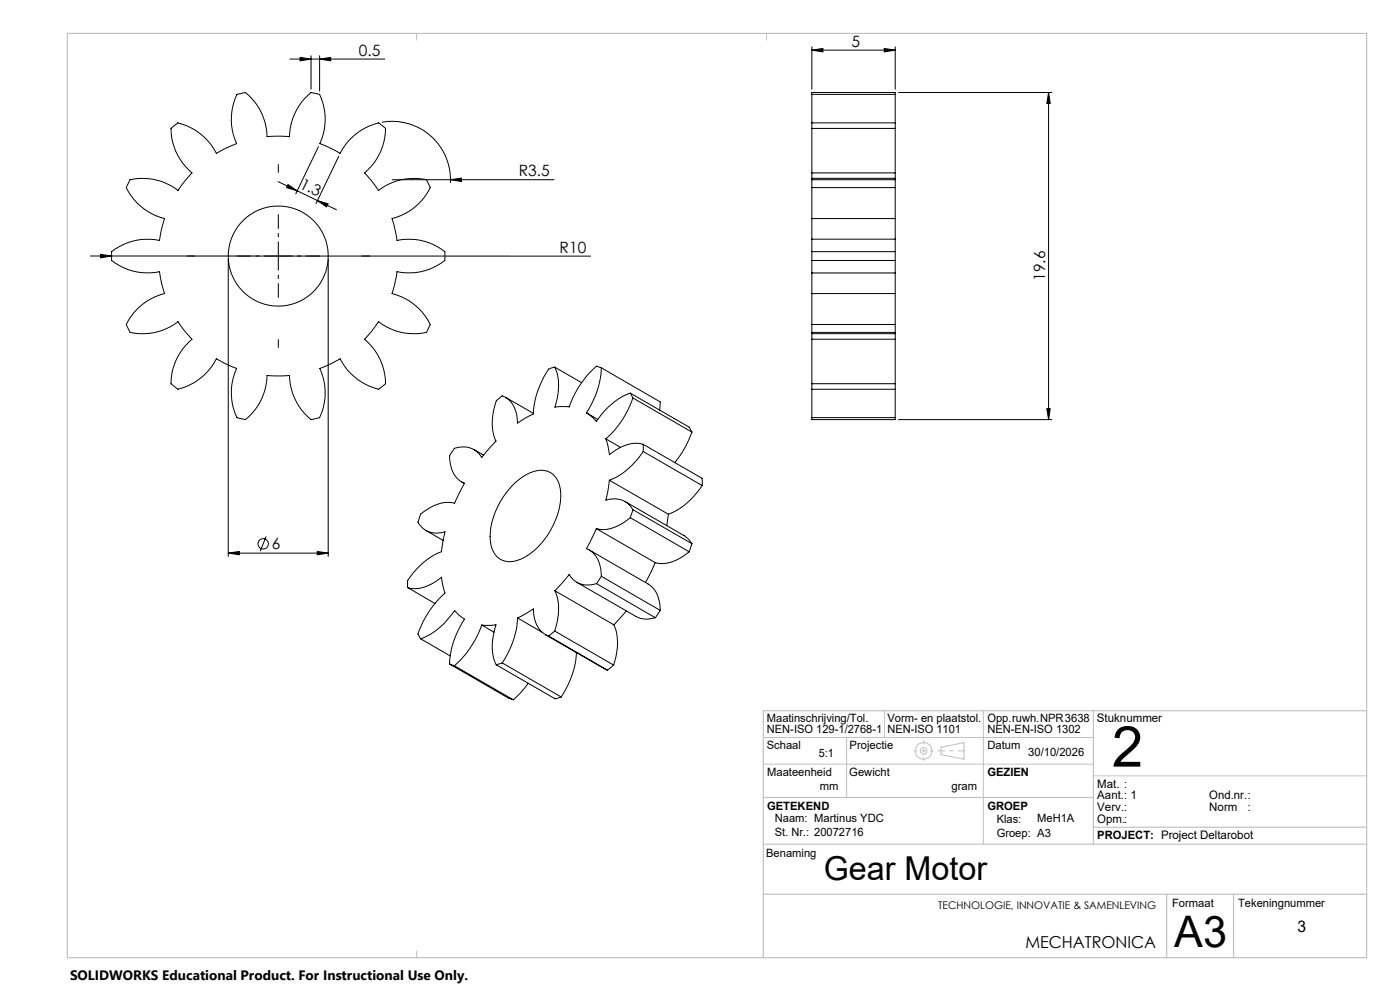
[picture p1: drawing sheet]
<svg xmlns="http://www.w3.org/2000/svg" width="420mm" height="297mm" viewBox="0 0 420 297" stroke-linecap="round" stroke-linejoin="round" font-family="sans-serif">
<g fill="none" stroke="#000" stroke-width=".3">
<path d="M87 17.7h28.4M90 17.2l3.3 .5-3.3 .5zM93.3 16.7v10M95.9 17.7l3.3-.5v1zM95.9 16.7v10.6M243.6 15l3.3-.5v1.1zM243.6 14v12.7M243.6 15h25M265.3 14.5l3.3 .5-3.3 .6zM268.6 14v12.7M51.3 38.5l2-1.7a17.7 17.7 0 0 1 11.6 9.2l6.1-3a17.3 17.3 0 0 1 .1-14.7l2.5-.6a17.4 17.4 0 0 1 6.5 13.3h6.8a17.5 17.5 0 0 1 6.4-13.3l2.6 .6a17.4 17.4 0 0 1 .1 14.7l3.8 1.7 2.2 1.3a17.7 17.7 0 0 1 11.6-9.2l2.1 1.7a17.6 17.6 0 0 1-6.3 13.3l2.2 2.5 2 2.8a17.4 17.4 0 0 1 14.4-3.2l1.1 2.3a17.6 17.6 0 0 1-11.5 9.3l.7 2.4 .8 4.2a17.3 17.3 0 0 1 14.4 3.3v2.7a17.4 17.4 0 0 1-14.4 3.3l-.8 4.1-.7 2.5a17.4 17.4 0 0 1 11.5 9.3l-1.1 2.3a17.3 17.3 0 0 1-14.4-3.2l-2 2.8-2.2 2.5a17.7 17.7 0 0 1 6.3 13.3l-2.1 1.7a17.7 17.7 0 0 1-11.6-9.2l-2.2 1.3-3.8 1.6a17.5 17.5 0 0 1-.1 14.8l-2.6 .6a17.5 17.5 0 0 1-6.4-13.3h-6.8a17.4 17.4 0 0 1-6.5 13.3l-2.5-.6a17.6 17.6 0 0 1-.1-14.8l-3.9-1.6-2.2-1.3a17.5 17.5 0 0 1-11.6 9.2l-2-1.7a17.3 17.3 0 0 1 6.3-13.3l-2.2-2.5-2-2.8a17.5 17.5 0 0 1-14.4 3.2l-1.1-2.3a17.3 17.3 0 0 1 11.5-9.3l-1-3.3-.6-3.3a17.4 17.4 0 0 1-14.3-3.3v-2.7a17.4 17.4 0 0 1 14.3-3.3l.6-3.3 1-3.3a17.4 17.4 0 0 1-11.5-9.3l1.1-2.3a17.3 17.3 0 0 1 14.4 3.2l2-2.8 2.2-2.5a17.4 17.4 0 0 1-6.3-13.3zM114.6 36.7a17.5 17.5 0 0 1 20.5 18.2"/>
<path d="M243.6 36.8v1.7M243.6 38.5v13.3M243.6 28.3v8.5M243.6 28.3v-.6h25v.6M243.6 36.8h25M243.6 38.5h25M243.6 28.3h25M268.6 36.8v1.7M268.6 38.5v13.3M268.6 28.3v8.5M269.6 27.7h46M314.6 27.7l.5 3.3h-1.1z"/>
<path d="M314.6 27.7v98.1M83.4 54.4l17.5 8.5M86.4 55.3l2.7 1.9-3.1-1zM95.5 44l-6.8 14.1M101.6 46.9l-6.8 14.1M117.7 53.9h48.5M135.1 53.9l3.3-.5v1zM243.6 53.9v2.3M243.6 56.2v9.3M243.6 53.4v.5M243.6 51.8v1.6M243.6 53.4h25"/>
<path d="M243.6 56.2h25M243.6 53.9h25M243.6 51.8h25M268.6 53.9v2.3M268.6 56.2v9.3M268.6 53.4v.5M268.6 51.8v1.6M27.1 76.7l150.1 .1M30.2 76.2l3.3 .5-3.3 .6zM68.5 77.7v89.1M95.2 60.1l3.2 1-.4 .9zM98.5 77.7v89.1"/>
<path d="M243.6 75.4v2.7M243.6 78.1v3.7M243.6 71.7v3.7M243.6 65.5v6.2M243.6 71.7h25M243.6 75.4h25M243.6 78.1h25M243.6 65.5h25M268.6 75.4v2.7M268.6 78.1v3.7M268.6 71.7v3.7M268.6 65.5v6.2"/>
<path d="M243.6 97.3v2.3M243.6 88v9.3M243.6 99.6v.4M243.6 81.8v6.2M243.6 81.8h25M243.6 97.3h25M243.6 99.6h25M243.6 88h25M268.6 97.3v2.3M268.6 88v9.3M268.6 99.6v.4M268.6 81.8v6.2"/>
<path d="M151.6 119.1l8.4 4.8M166.4 110l-1.6 .5a24.7 24.7 0 0 0-4.8 13.6l-4.7 2.7a8.2 8.2 0 0 0-4.6-8.2l-.5 .4a4.4 4.4 0 0 0-2 3.7 14.6 14.6 0 0 0 .6 9.5l-4.3 4.9a6.4 6.4 0 0 0-8.4-2.5l-.1 .3a4.3 4.3 0 0 0-.7 4.8 6.9 6.9 0 0 0 4 5.1l-2.9 6a11.2 11.2 0 0 0-10.3 3.6l-.7 2.1a6.5 6.5 0 0 0 8.1 2.9l-1.1 5.9a20.8 20.8 0 0 0-10.1 8.9v1.9M166.4 110a15.8 15.8 0 0 1 .1 12h4.2a28.8 28.8 0 0 1 8.2-12.3l1.5 .5M166.4 110l8.1 4.7M180.4 110.2a25.8 25.8 0 0 1-4.5 13.5M180.4 110.2l17.7 10.3-.2 2.4M189.1 117.8a20.9 20.9 0 0 0-10.2 8.5l-1-1.1-2-1.5M189.1 117.8l.8 1.5M189.1 117.8l17.7 10.2 .8 1.5M189.9 119.3a28.1 28.1 0 0 1-8.1 12.2M189.9 119.3l17.7 10.2M243.6 101.7v13.3"/>
<path d="M243.6 115v1.7M243.6 100v1.7M243.6 116.7v8.5M243.6 100h25M243.6 101.7h25M243.6 115h25M243.6 116.7h25M268.6 101.7v13.3M268.6 115v1.7M268.6 100v1.7M268.6 116.7v8.5M142.2 134.8l2.9 1.6"/>
<path d="M175.9 123.7l3.4 2M181.8 131.5l.6 2.3 .4 2.5a11.4 11.4 0 0 1 10.2-3.1M181.8 131.5l4.4 2.6M193 133.2v2.1M193 135.3a22.3 22.3 0 0 1-10.2 8.6M193 133.2l17.6 10.2v2.1M193 135.3l17.6 10.2M207.6 129.5a30 30 0 0 1-5.1 9.1M243.6 125.2v.6h25v-.6M243.6 125.2h25M269.6 125.8h46M314 122.5h1.1l-.5 3.3z"/>
<path d="M127.7 159l5.2 3M138.5 144.4l.8 .5M153.9 145.3a11.6 11.6 0 0 1 9.8-4.2 6.3 6.3 0 0 1 4.5 6.5 22.7 22.7 0 0 1-11.8 19.9 6 6 0 0 1-9.2-4.9 22.2 22.2 0 0 1 6.7-17.3zM178.9 158.4l-3 6a7.7 7.7 0 0 1 4.4 7.2l.1 1.1M178.9 158.4l17.7 10.2M182.8 143.9l-1 6a6.6 6.6 0 0 1 8.1 2.8M182.8 143.9l17.7 10.2M187.5 150.3l17.7 10.2 1.4 1.1 1 1.3M189.1 155.1a11.7 11.7 0 0 1-10.2 3.3M189.1 155.1l17.7 10.3M189.9 152.7l-.8 2.4M189.9 152.7l17.7 10.2"/>
<path d="M200.5 154.1l-.5 3.4M210.6 145.5a21.9 21.9 0 0 1-10.1 8.6M68.5 165.8l3.3-.5v1zM68.5 165.8h30M79.8 160.8l-1.7 4.4M95.2 165.3l3.3 .5-3.3 .5zM122.3 176.1a11 11 0 0 0 10.1-3.1l1.1 4.7a29.3 29.3 0 0 0-8.1 12.3l.8 1.4M122.3 176.1l8.2 4.8M166.5 177.1a16.1 16.1 0 0 1-.1 12M166.5 177.1l17.6 10.2M173 174.5l17.7 10.2a7.2 7.2 0 0 0 5.9 .4M176.8 164.8l17.7 10.2a8.6 8.6 0 0 1 3.6 7.9"/>
<path d="M178.9 174.9a6.6 6.6 0 0 1-8.2-2.7l-4.2 4.9M178.9 174.9l17.7 10.2M180.4 172.7l-1.5 2.2M180.4 172.7l17.7 10.2M196.6 168.6l-3 6M206.8 165.4a11.8 11.8 0 0 1-10.2 3.2M207.6 162.9l-.8 2.5M126.2 191.4a20.9 20.9 0 0 0 10.2-8.4l1.4 1.4 1.5 1.2a26.3 26.3 0 0 0-4.4 13.4M126.2 191.4l8.8 5.2M134.9 199l1.4 .5M134.9 199l17.6 10.2 1.5 .5M136.3 199.5l17.7 10.2"/>
<path d="M144.5 187.3h4.3a16 16 0 0 0 .1 11.9M144.5 187.3a29.4 29.4 0 0 1-8.2 12.2M144.5 187.3l3.7 2.2M148.9 199.2l17.6 10.2 1.8-.5M150.7 198.7l-1.8 .5M150.7 198.7l17.6 10.2M155.3 185.2l4.7-2.7a8.1 8.1 0 0 0 4.6 8.1M155.3 185.2a26.3 26.3 0 0 1-4.6 13.5M155.3 185.2l7.3 4.3M163.6 190.2l18.7 10.7M164.6 190.6l17.7 10.3M166.4 189.1l-1.8 1.5"/>
<path d="M166.4 189.1l17.7 10.2M172.9 195.6a26.4 26.4 0 0 1-4.6 13.3M184.1 199.3l-1.8 1.6M184.1 187.3a16.2 16.2 0 0 1 0 12M187.9 183.1l-3.8 4.2M198.1 182.9l-1.5 2.2M158.5 204.8l-2.6 3.2-1.9 1.7"/>
<circle cx="83.5" cy="76.7" r="15"/>
<circle cx="78.9" cy="163" r="1.56"/>
</g>
<g fill="none" stroke="#c0c0c0" stroke-width=".3">
<path d="M125 10v2M230 10v2M265.3 213v8M295 213v40M229 229h99M229 221h99M254 221v18M282.3 223.9l6.9-1.3v4.9l-6.9-1.3zM328 232.5h82M125 285v2"/>
<circle cx="277.1" cy="225.1" r="1.01"/>
<circle cx="277.1" cy="225" r="2.49"/>
</g>
<path d="M274.1 225h6M277.1 222v6" fill="none" stroke="#c0c0c0" stroke-width=".3" stroke-dasharray="15.2 1.3 1.3 1.3" stroke-dashoffset="14.1" stroke-linecap="butt"/>
<path d="M281.1 225h8.5" fill="none" stroke="#c0c0c0" stroke-width=".3" stroke-dasharray="15.2 1.3 1.3 1.3" stroke-dashoffset="12.9" stroke-linecap="butt"/>
<path d="M20.2 10h389.8v277h-389.8zM328 213v40M410 213h-181v74M229 239h99M229 253h181M328 247.9h82M229 268h181M350 268v19M370.1 268v19" fill="none" stroke="#c0c0c0" stroke-width=".35"/>
<path d="M90 17.2l3.3 .5-3.3 .5zM95.9 17.7l3.3-.5v1zM243.6 15l3.3-.5v1.1zM265.3 14.5l3.3 .5-3.3 .6zM314.6 27.7l.5 3.3h-1.1zM86.4 55.3l2.7 1.9-3.1-1zM135.1 53.9l3.3-.5v1zM30.2 76.2l3.3 .5-3.3 .6zM95.2 60.1l3.2 1-.4 .9zM314 122.5h1.1l-.5 3.3zM68.5 165.8l3.3-.5v1zM95.2 165.3l3.3 .5-3.3 .5z" fill="#000"/>
<path d="M83.5 76.7v-12.5M83.5 76.7h-12.5M83.5 76.7v12.5M83.5 76.7h12.5" fill="none" stroke="#000" stroke-width=".3" stroke-dasharray="15.2 1.3 1.3 1.3" stroke-dashoffset="10.9" stroke-linecap="butt"/>
<path d="M83.5 51.7v-2.5M58.5 76.7h-2.5M108.5 76.7h2.5M83.5 101.7v2.5" fill="none" stroke="#000" stroke-width=".3" stroke-dasharray="15.2 1.3 1.3 1.3" stroke-linecap="butt"/>
<text font-size="16.9" x="333.6" y="229.8">2</text>
<text font-size="13" x="352.3" y="283.9">A3</text>
<text font-size="9.9" x="247.1" y="263.8">Gear Motor</text>
<text font-size="4.9" x="307.6" y="284.1">MECHATRONICA</text>
<text font-size="4.8" x="389.2" y="279.4">3</text>
<g font-size="4.7">
<text x="107.7" y="16.7">0.5</text>
<text x="255.5" y="14">5</text>
<text x="155.6" y="52.8">R3.5</text>
<text x="89.6" y="56.3" transform="rotate(26 89.6 56.3)">1.3</text>
<text x="167.9" y="75.7">R10</text>
<text x="313.6" y="84.2" transform="rotate(-90 313.6 84.2)">19.6</text>
<text x="81.5" y="164.7">6</text>
</g>
<text font-size="4.1" x="21" y="293.7">SOLIDWORKS Educational Product. For Instructional Use Only.</text>
<g font-size="3.5">
<text x="329.1" y="216.3">Stuknummer</text>
<text x="329.2" y="236">Mat. :</text>
<text x="329.2" y="239.6">Aant.: 1</text>
<text x="362.8" y="239.6">Ond.nr.:</text>
<text x="329.2" y="243.1">Verv.:</text>
<text x="362.8" y="243.1">Norm</text>
<text x="374.4" y="243.1">:</text>
<text x="329.2" y="246.6">Opm.:</text>
</g>
<g font-size="3.4">
<text x="230.1" y="216.3">Maatinschrijving/Tol.</text>
<text x="230.1" y="219.8">NEN-ISO 129-1/2768-1</text>
<text x="266.2" y="216.3">Vorm- en plaatstol.</text>
<text x="266.2" y="219.8">NEN-ISO 1101</text>
<text x="296.2" y="216.3">Opp.ruwh.NPR3638</text>
<text x="296.2" y="219.8">NEN-EN-ISO 1302</text>
<text x="230.1" y="224.5">Schaal</text>
<text x="245.6" y="226.9">5:1</text>
<text x="254.9" y="224.5">Projectie</text>
<text x="296.2" y="224.6">Datum</text>
<text x="308.5" y="226.6">30/10/2026</text>
<text x="230.2" y="232.4">Maateenheid</text>
<text x="254.8" y="232.4">Gewicht</text>
<text x="296.2" y="232.7">GEZIEN</text>
<text x="246" y="236.7">mm</text>
<text x="285.5" y="236.8">gram</text>
<text x="230.1" y="242.7">GETEKEND</text>
<text x="296.2" y="242.7">GROEP</text>
<text x="232.5" y="246.4">Naam: Martinus YDC</text>
<text x="232.5" y="250.6">St. Nr.: 20072716</text>
<text x="299" y="246.5">Klas:</text>
<text x="299" y="250.8">Groep: A3</text>
<text x="311.2" y="246.5">MeH1A</text>
<text x="329.2" y="251.6">PROJECT: Project Deltarobot</text>
<text x="229.9" y="256.9">Benaming</text>
<text x="351.6" y="271.9">Formaat</text>
<text x="371.4" y="271.9">Tekeningnummer</text>
</g>
<text font-size="3.2" x="281.5" y="272.6">TECHNOLOGIE, INNOVATIE &amp; SAMENLEVING</text>
</svg>
